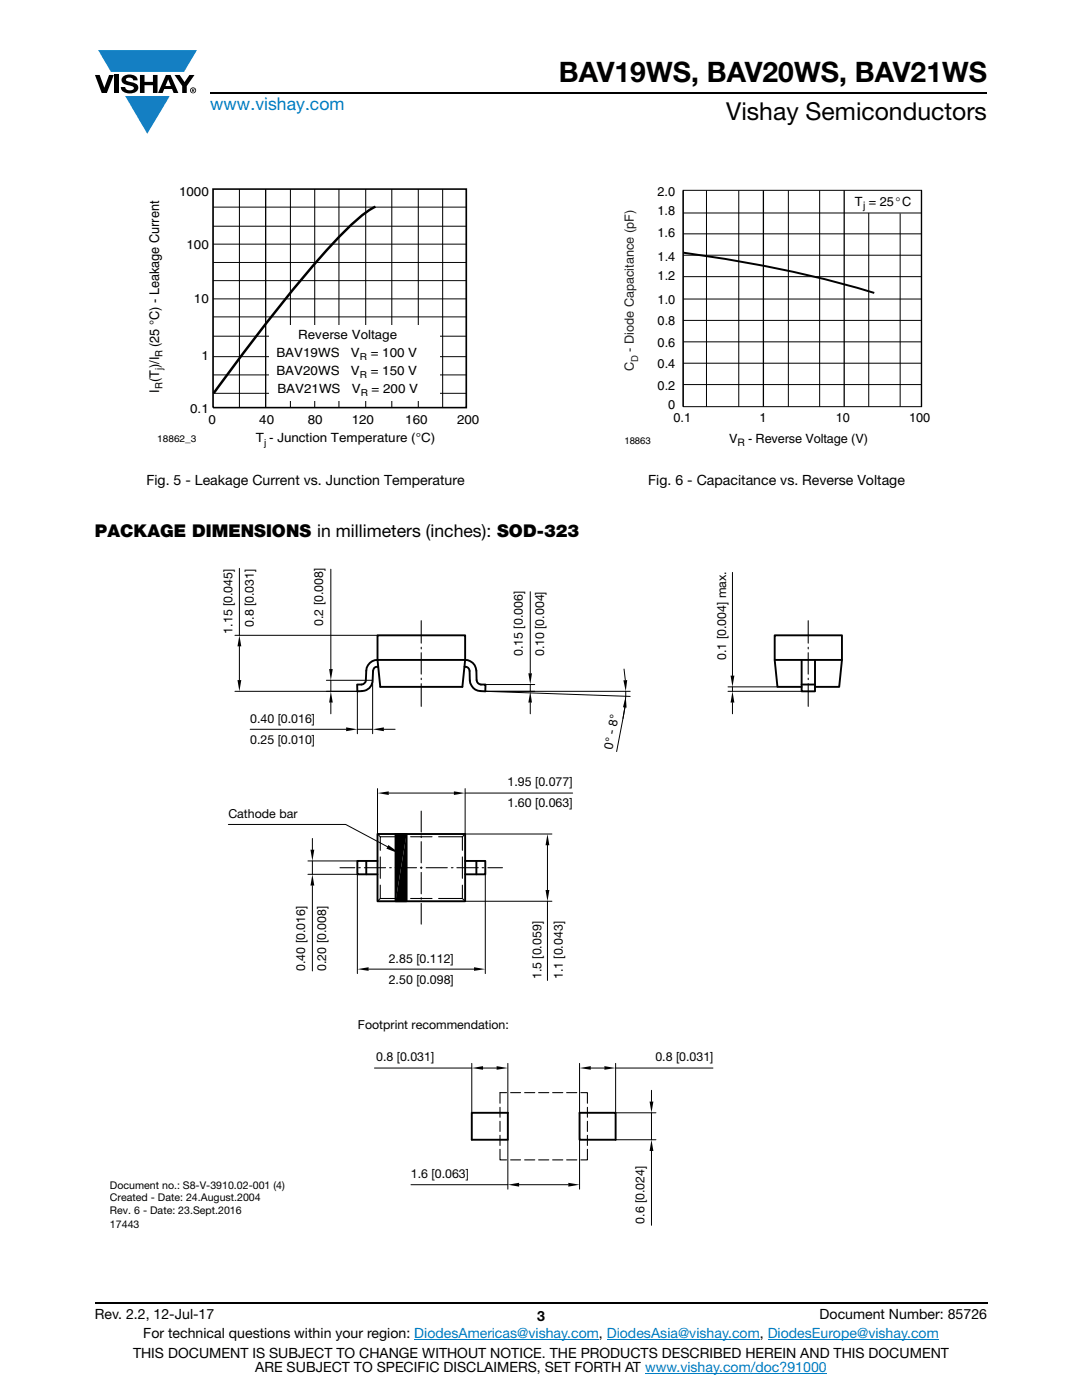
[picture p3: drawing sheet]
<svg xmlns="http://www.w3.org/2000/svg" width="216mm" height="279mm" viewBox="0 0 216 279" stroke-linecap="round" stroke-linejoin="round" font-family="sans-serif">
<g fill="#147fc3">
<path d="M19.6 10h19.7l-2.6 4.3h-1.1h-13.5z"/>
<path d="M25 19.2h8.9l-4.5 7.5z"/>
</g>
<g fill="#000">
<path d="M18.9 15h1l.9 2.5 1-2.5h.9l-1.4 3.6h-1zM22.9 15h.9v3.6h-.9zM24.6 15.3a2.1 2.1 0 0 1 2.8 .3l.1 .4h-.9a.79 .79 0 0 0-.7-.5 .79 .79 0 0 0-.8 .4l.3 .3 1 .2a1.08 1.08 0 0 1 1.2 1 1.08 1.08 0 0 1-1.1 1.2 1.73 1.73 0 0 1-2.4-1.2h.9a.96 .96 0 0 0 .8 .6 .96 .96 0 0 0 .9-.4 1.31 1.31 0 0 0-1.2-.6 1.03 1.03 0 0 1-1.1-.6 1.03 1.03 0 0 1 .2-1.1zM27.9 15h.9v1.3h1.7v-1.3h.9v3.6h-.9v-1.6h-1.7v1.6h-.9zM34.8 15h1.1l.9 1.4 1-1.4h1l-1.5 2.2v1.4h-.9v-1.4z"/>
<path d="M33.6 15.9l.5 1.3h-1.1zM33.1 15l-1.6 3.6h1l.3-.8h1.5l.3 .8h1l-1.6-3.6z"/>
<path d="M38.4 17.8h.2v.2h-.2zM38.3 17.7v.7h.1v-.3l.4 .3-.2-.3 .2-.2-.1-.2z"/>
<path d="M38.1 18a.46 .46 0 0 1 .9 0 .46 .46 0 0 1-.9 0zM37.9 18a.6 .6 0 0 0 1.2 0 .6 .6 0 0 0-1.2 0z"/>
</g>
<path d="M42 18.6h155M18.9 260h178.1" fill="none" stroke="#000" stroke-width=".36"/>
<path d="M82.7 267.3h36.8M121.1 267.3h30.5M128.7 274h36.3M153.2 267.3h34.1" fill="none" stroke="#007ec4" stroke-width=".2"/>
<path d="M42.5 37.7h50.5v43.6h-50.5z" fill="none" stroke="#000" stroke-width=".33"/>
<g fill="none" stroke="#000" stroke-width=".2">
<path d="M47.8 37.7v43.7M53 37.7v43.6M57.9 37.7v43.7M62.8 37.7v43.7M67.6 37.7v43.7M73 37.7v43.7M78.2 37.7v43.7M83.5 37.8v43.6M88.3 37.8v43.6M42.5 56h50.5M42.5 59.6h50.5M42.5 48.7h50.5"/>
<path d="M42.5 41.3h50.5M42.5 45.1h50.5M42.6 52.4h50.4M42.5 63.2h50.5M42.5 71.2h50.6M42.5 78.5h50.5M42.5 67.1h50.6M42.5 74.8h50.5"/>
</g>
<path d="M74.9 41.2a37.8 37.8 0 0 0-9.4 8.4 396.6 396.6 0 0 0-22.9 28.9" fill="none" stroke="#000" stroke-width=".49"/>
<path d="M53.7 64.9h34.1v15.2h-34.1z" fill="#fff"/>
<g fill="none" stroke="#000" stroke-width=".2">
<path d="M136.3 38h47.6v43.2h-47.6zM141 38v43.2M147.4 38v43.2M157.3 38v43.2M163.6 38v43.2M136.3 59.7h47.6M136.3 50.9h47.6M136.3 46.7h47.6M136.4 42.5h47.5M136.4 55.2h47.5M173.3 42.5v38.7M179.6 42.6v38.5"/>
<path d="M136.3 76.8h47.6M136.3 72.5h47.6M136.3 68.2h47.6M136.3 63.9h47.6"/>
</g>
<path d="M136.3 38v43.2M152.3 38v43.2M168.4 38v43.2M183.9 38v43.2" fill="none" stroke="#000" stroke-width=".26"/>
<path d="M136.4 50.4a253.1 253.1 0 0 1 38 8.1" fill="none" stroke="#000" stroke-width=".39"/>
<path d="M21.9 113.3h146.3v132.3h-146.3z" fill="#fff"/>
<g fill="none" stroke="#000" stroke-width=".2">
<path d="M47.8 113.4v13.4M66 113.6v19.9M105.8 118.1v16.3M146.2 114.2v20.6M46.9 126.8h28.4M46.9 138h24.4v8.4M47.8 129v6.7M65.1 135.8h9.3v10.6M66 135.8v2.2M96.8 138h9.9M96.8 136.6h9.9M105.8 136.6v1.4"/>
<path d="M124.5 133.5l.3 2.2M124.9 138l-.2 3.2-.4 2.2M125.7 138h-28.9l28.9 1M145.3 137.1h9.8M145.3 138h14.7M146.2 137.1v.9M49.9 145.5h19.2M66 140.2v2.3M71.3 145.5h3.1M75.3 157.4v9M76.6 145.5h2.2M77.6 158.3h13"/>
<path d="M92.8 157.4v9h17.3M92.8 158.3h21.5M105.8 140.2v2.3M124.7 141.2l-1.7 8.8M146.2 140.2v2.3M45.6 164.5h23.4l8.3 4.5M61.4 174.5h9.9v19.8M61.4 171.8h9.9M62.3 167.3v2.3M62.3 171.8v2.7M62.3 176.7v17.1M92.8 179.9h17.3"/>
<path d="M96.8 174.5v19.8M109.2 168.7v8.9M109.2 179.9v15.8M73.6 193.4h21M74.7 213.2h19.4M94.1 212.2v9.9M96.4 213.2h2.7M101.3 212.2v9.9M115.6 212.2v9.9M117.9 213.2h2.7M122.8 212.2v9.9h8.1M122.8 213.2h19.5"/>
<path d="M130 217.6v2.2M82 236.4h19.3M101.3 227.5v9.8M103.6 236.4h9.8M115.6 227.5v9.8M122.8 227.5h8.1M130 222.1v5.4M130 229.7v14.8"/>
</g>
<g fill="#000">
<path d="M47.4 135.7h.7l-.3 2.3zM47.8 126.8l.3 2.2h-.7zM65.7 133.5h.7l-.4 2.3zM105.4 134.4h.7l-.3 2.2zM124.4 135.8l.8-.1-.3 2.3zM145.8 134.8h.7l-.3 2.3zM66 138l.4 2.2h-.7zM69.1 145.2l2.2 .3-2.2 .4zM74.4 145.5l2.2-.3v.7zM75.3 158.3l2.3-.4v.8zM90.6 157.9l2.2 .4-2.2 .4zM105.8 138l.3 2.2h-.7z"/>
<path d="M124.9 138.9l.1 2.3-.7-.1zM146.2 138l.3 2.2h-.7zM62.3 174.5l.4 2.2h-.7zM62 169.6h.7l-.4 2.2zM77.5 168.6l2.6 1.9-3-1.1zM81.1 166.4v13.5h-2.2zM78.9 166.4h2.2l-2.2 13.5zM109.2 166.4l.4 2.3h-.7zM108.9 177.6h.7l-.4 2.3zM71.3 193.4l2.3-.4v.8zM94.6 193l2.2 .4-2.2 .4zM94.1 213.2l2.3-.4v.7z"/>
<path d="M99.1 212.8l2.2 .4-2.2 .3zM115.6 213.2l2.3-.4v.7zM120.6 212.8l2.2 .4-2.2 .3zM129.6 219.8h.8l-.4 2.3zM101.3 236.4l2.3-.3v.7zM113.4 236.1l2.2 .3-2.2 .4zM130 227.5l.4 2.2h-.8z"/>
</g>
<g fill="none" stroke="#000" stroke-width=".38">
<path d="M75.3 131.7v-4.9h17.5v4.9M75.3 131.7h17.5l-.5 5.4h-16.4zM75.3 133.1h.2M75.4 131.7a2.24 2.24 0 0 0-2.3 2.2l-.1 1.8a.95 .95 0 0 1-.8 .9h-.9v1.4a2.51 2.51 0 0 0 3-1.7l.1-2.4a.81 .81 0 0 1 1-.8M92.7 133.1h.1M92.7 131.7a2.24 2.24 0 0 1 2.4 2.2v1.8a.95 .95 0 0 0 .8 .9h1l-.1 1.4a2.49 2.49 0 0 1-3.1-2.2v-1.9a.87 .87 0 0 0-.9-.8M92.8 131.7h.1M154.6 126.8h13.4v4.9h-13.4zM154.6 131.7l.5 5.4h4.9M160 131.7v6.3h2.6v-6.3M160 136.6h2.6M168 131.7l-.5 5.4h-4.9"/>
<path d="M73.1 171.8v2.7M75.3 166.4h17.5v13.5h-17.5zM75.3 171.8h-4v2.7h4M78.9 166.4h2.2v13.5h-2.2zM92.8 171.8h4v2.7h-4M95.1 171.8v2.7M94.1 222.1h7.2v5.4h-7.2zM115.6 222.1h7.2v5.4h-7.2z"/>
</g>
<g fill="none" stroke="#000" stroke-width=".21">
<path d="M75.3 131.7h.1M84 123.9v4.5M84 129.2v.3M84 130.3v4.2M84 135.3v.3M84 136.4v4.6M92.8 131.7h.1M161.3 123.9v4.5M161.3 129.2v.3M161.3 130.3v4.2M161.3 135.3v.3M161.3 136.4v4.6"/>
<path d="M67.8 173.2h3M71.6 173.2h.3M72.7 173.2h4.2M75.3 166.4l.6 .6M75.9 171v4.3M75.9 176.6v2.7M77.7 173.2h.4M78.8 173.2h4.3M80.6 167h-4.7v2.7M80.6 179.3h-4.7l-.6 .6M81.9 167h4.3M81.9 179.3h4.3"/>
<path d="M83.9 173.2h.3M84 161.9v4.2M84 166.8v.4M84 168v4.2M84 173v.3M84 174.1v4.3M84 179.1v.4M85 173.2h4.3M87.5 167h4.8v2.7M90.1 173.2h.3M91.2 173.2h4.2M92.3 179.3l.5 .6"/>
<path d="M92.3 176.6v2.7h-4.8M92.3 171v4.3M92.8 166.4l-.5 .6M96.2 173.2h.3M97.3 173.2h3M84 180.3v4.1M101.1 218.1h-1.3v2.1M101.9 218.1h2M104.7 218.1h2M107.5 218.1h2M110.3 218.1h2M113.1 218.1h2"/>
<path d="M115.9 218.1h1.3v2.1M99.8 229.4v2.1h1.3M99.8 221v2M99.8 223.8v2M99.8 226.6v2M101.9 231.5h2M104.7 231.5h2M107.5 231.5h2M110.3 231.5h2M113.1 231.5h2M117.2 229.4v2.1h-1.3M117.2 221v2"/>
<path d="M117.2 223.8v2M117.2 226.6v2"/>
</g>
<text font-size="5.6" x="111.5" y="16.4">BAV19WS, BAV20WS, BAV21WS</text>
<text font-size="4.9" x="144.9" y="24">Vishay Semiconductors</text>
<text font-size="3.5" fill="#007ec4" x="42" y="21.9">www.vishay.com</text>
<text font-size="3.5" x="18.9" y="107.2">PACKAGE DIMENSIONS in millimeters (inches): SOD-323</text>
<g font-size="2.8">
<text x="29.2" y="96.8">Fig. 5 - Leakage Current vs. Junction Temperature</text>
<text x="129.4" y="96.8">Fig. 6 - Capacitance vs. Reverse Voltage</text>
<text x="18.9" y="263.3">Rev. 2.2, 12-Jul-17</text>
<text x="107.2" y="263.6">3</text>
<text x="163.6" y="263.3">Document Number: 85726</text>
<text x="28.6" y="267.1">For technical questions within your region: DiodesAmericas@vishay.com, DiodesAsia@vishay.com, DiodesEurope@vishay.com</text>
<text x="26.5" y="271">THIS DOCUMENT IS SUBJECT TO CHANGE WITHOUT NOTICE. THE PRODUCTS DESCRIBED HEREIN AND THIS DOCUMENT</text>
<text x="50.9" y="273.8">ARE SUBJECT TO SPECIFIC DISCLAIMERS, SET FORTH AT www.vishay.com/doc?91000</text>
</g>
<g font-size="2.7">
<text x="31.8" y="69.3" transform="rotate(-90 31.8 69.3)">(25 °C) - Leakage Current</text>
<text x="31.8" y="78.4" transform="rotate(-90 31.8 78.4)">I (T)/I</text>
</g>
<g font-size="2.5">
<text x="35.7" y="39">1000</text>
<text x="131.2" y="39.1">2.0</text>
<text x="170.6" y="41.1">T = 25°C</text>
<text x="131.2" y="42.9">1.8</text>
<text x="131.2" y="47.4">1.6</text>
<text x="37.2" y="49.8">100</text>
<text x="131.2" y="52.2">1.4</text>
<text x="131.2" y="56">1.2</text>
<text x="38.7" y="60.5">10</text>
<text x="131.2" y="64.9">0.8</text>
<text x="131.2" y="60.7">1.0</text>
<text x="40.2" y="71.9">1</text>
<text x="55.2" y="71.3">BAV19WS</text>
<text x="59.5" y="67.6">Reverse Voltage</text>
<text x="70" y="71.3">V</text>
<text x="74" y="71.3">= 100 V</text>
<text x="131.2" y="69.3">0.6</text>
<text x="55.2" y="74.9">BAV20WS</text>
<text x="70" y="74.9">V</text>
<text x="74" y="74.9">= 150 V</text>
<text x="131.2" y="73.4">0.4</text>
<text x="131.2" y="77.9">0.2</text>
<text x="38" y="82.3">0.1</text>
<text x="55.3" y="78.4">BAV21WS</text>
<text x="70.2" y="78.4">V</text>
<text x="74.2" y="78.4">= 200 V</text>
<text x="133.3" y="81.7">0</text>
<text x="41.6" y="84.6">0</text>
<text x="51.1" y="88.3">T - Junction Temperature (°C)</text>
<text x="51.7" y="84.6">40</text>
<text x="61.4" y="84.6">80</text>
<text x="70.2" y="84.6">120</text>
<text x="80.9" y="84.6">160</text>
<text x="91.2" y="84.6">200</text>
<text x="134.4" y="84.2">0.1</text>
<text x="145.5" y="88.4">V</text>
<text x="149.3" y="88.4">- Reverse Voltage (V)</text>
<text x="151.5" y="84.2">1</text>
<text x="166.8" y="84.2">10</text>
<text x="181.4" y="84.2">100</text>
<text x="50.7" y="125.1" transform="rotate(-90 50.7 125.1)">0.8 [0.031]</text>
<text x="64.5" y="124.9" transform="rotate(-90 64.5 124.9)">0.2 [0.008]</text>
<text x="46.4" y="126.5" transform="rotate(-90 46.4 126.5)">1.15 [0.045]</text>
<text x="104.4" y="131" transform="rotate(-90 104.4 131)">0.15 [0.006]</text>
<text x="108.6" y="131" transform="rotate(-90 108.6 131)">0.10 [0.004]</text>
<text x="144.9" y="131.7" transform="rotate(-90 144.9 131.7)">0.1 [0.004] max.</text>
<text x="49.9" y="148.6">0.25 [0.010]</text>
<text x="49.9" y="144.3">0.40 [0.016]</text>
<text x="122.2" y="149.6" transform="rotate(-80 122.2 149.6)">0° - 8°</text>
<text x="101.3" y="161.1">1.60 [0.063]</text>
<text x="101.3" y="156.9">1.95 [0.077]</text>
<text x="45.6" y="163.2">Cathode bar</text>
<text x="60.9" y="193.8" transform="rotate(-90 60.9 193.8)">0.40 [0.016]</text>
<text x="65.1" y="193.8" transform="rotate(-90 65.1 193.8)">0.20 [0.008]</text>
<text x="77.6" y="196.4">2.50 [0.098]</text>
<text x="77.6" y="192.2">2.85 [0.112]</text>
<text x="108.1" y="195.4" transform="rotate(-90 108.1 195.4)">1.5 [0.059]</text>
<text x="112.3" y="195.4" transform="rotate(-90 112.3 195.4)">1.1 [0.043]</text>
<text x="71.4" y="205.4">Footprint recommendation:</text>
<text x="75.1" y="211.7">0.8 [0.031]</text>
<text x="130.8" y="211.7">0.8 [0.031]</text>
<text x="82" y="235">1.6 [0.063]</text>
<text x="128.6" y="244.2" transform="rotate(-90 128.6 244.2)">0.6 [0.024]</text>
</g>
<g font-size="2.5" fill="#231f20">
<text x="126.5" y="70.3" transform="rotate(-90 126.5 70.3)">- Diode Capacitance (pF)</text>
<text x="126.5" y="74.1" transform="rotate(-90 126.5 74.1)">C</text>
</g>
<g font-size="2.1">
<text x="172.2" y="41.6">j</text>
<text x="147.1" y="88.9">R</text>
<text x="21.9" y="237.3">Document no.: S8-V-3910.02-001 (4)</text>
<text x="21.9" y="239.7">Created - Date: 24.August.2004</text>
<text x="21.9" y="242.3">Rev. 6 - Date: 23.Sept.2016</text>
<text x="21.9" y="245.1">17443</text>
</g>
<g font-size="2">
<text x="32.4" y="71.2" transform="rotate(-90 32.4 71.2)">R</text>
<text x="32.4" y="77.7" transform="rotate(-90 32.4 77.7)">R</text>
<text x="32.4" y="73.9" transform="rotate(-90 32.4 73.9)">j</text>
</g>
<g font-size="1.9">
<text x="71.8" y="71.9">R</text>
<text x="71.8" y="75.5">R</text>
<text x="72" y="79.1">R</text>
<text x="31.4" y="88.3">18862_3</text>
<text x="52.7" y="88.9">j</text>
<text x="124.6" y="88.6">18863</text>
</g>
<text font-size="1.9" fill="#231f20" x="127.3" y="72.2" transform="rotate(-90 127.3 72.2)">D</text>
</svg>
